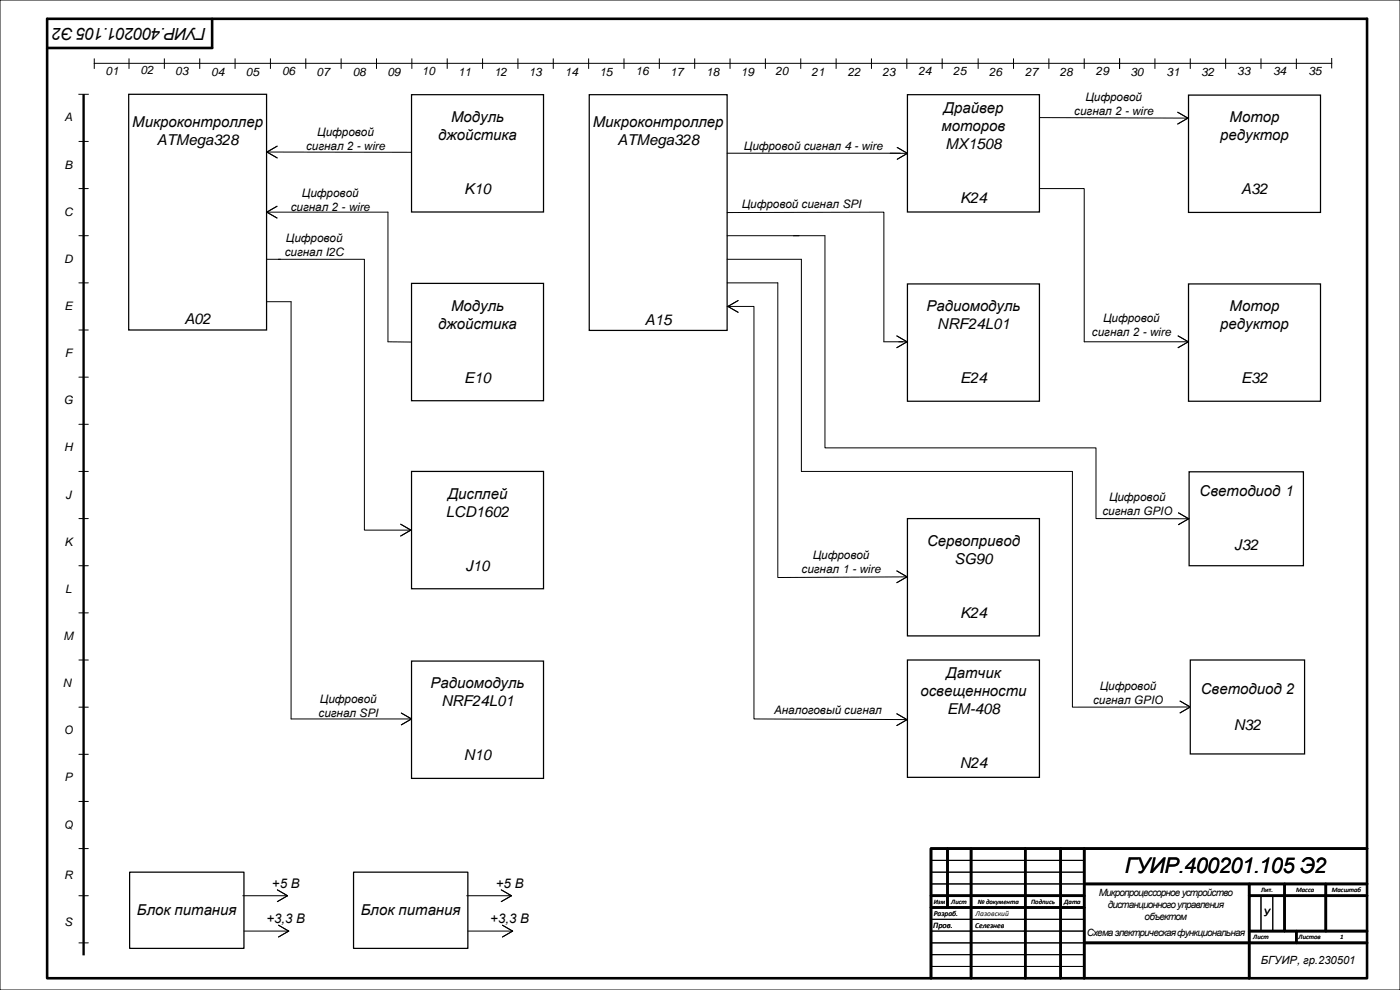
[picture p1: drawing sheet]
<svg xmlns="http://www.w3.org/2000/svg" width="594mm" height="420mm" viewBox="0 0 594 420" stroke-linecap="round" stroke-linejoin="round" font-family="sans-serif">
<path d="M0 0h594v420h-594zM395 365h65M395 370h65M395 375h65M395 390h65M395 395h65M395 400h65.1M535 380v15M540 380v15M395 405h65M395 410h65" fill="none" stroke="#000" stroke-width=".42"/>
<g fill="none" stroke="#000" stroke-width="1.1">
<path d="M20 8h560v407h-560zM90 8v12.4h-70M402 360v25M412 360v55M435 360v55M450 360v55M460 360v55M580 360h-185v55M460 375h120M530 375v40M545 375v20M562.5 375v20"/>
<path d="M395 380h65M395 385h65M460.1 400h119.9M530 380h50M530 395h50M550 395v5"/>
</g>
<path d="M54.6 40h58.5v100h-58.5z" fill-rule="evenodd" fill="#fff"/>
<path d="M54.6 40h58.5v100h-58.5z" fill="none" stroke="#000" stroke-width=".53"/>
<path d="M35.5 40.4v364.4" fill="none" stroke="#000" stroke-width="1"/>
<g fill="none" stroke="#000" stroke-width=".42">
<path d="M40 26.9h525M40 25v4M54.7 25v4M69.7 25v4M84.7 25v4M99.7 25v4M114.7 25v4M129.7 25v4M144.7 25v4M159.7 25v4M174.7 25v4M189.7 25v4"/>
<path d="M204.7 25v4M219.7 25v4M234.7 25v4M249.7 25v4M264.7 25v4M279.7 25v4M294.7 25v4M309.7 25v4M324.7 25v4M339.7 25v4M354.7 25v4M369.7 25v4"/>
<path d="M384.7 25v4M399.7 25v4M415 25v4M430 25v4M445 25v4M460 25v4M475 25v4M490 25v4M505 25v4M520 25v4M535 25v4M550 25.1v4"/>
<path d="M565 24.8v4M33.5 40h4M33.5 60h4M33.5 80h4M33.5 100h4M33.5 140h4M33.5 120h4M33.5 160h4M33.5 180h4M33.5 220h4M33.5 200h4M33.5 240h4"/>
<path d="M33.5 260h4M33.5 280h4M33.5 300h4M33.5 320h4M33.5 340h4M33.5 360h4M33.5 380h4M33.5 400h4"/>
</g>
<path d="M174.6 200h56v49.8h-56z" fill-rule="evenodd" fill="#fff"/>
<path d="M174.6 200h56v49.8h-56z" fill="none" stroke="#000" stroke-width=".53"/>
<path d="M385 40.2h56v49.7h-56z" fill-rule="evenodd" fill="#fff"/>
<path d="M385 40.2h56v49.7h-56z" fill="none" stroke="#000" stroke-width=".53"/>
<path d="M174.6 280.5h56v49.7h-56z" fill-rule="evenodd" fill="#fff"/>
<path d="M174.6 280.5h56v49.7h-56z" fill="none" stroke="#000" stroke-width=".53"/>
<path d="M385 120.4h56v49.8h-56z" fill-rule="evenodd" fill="#fff"/>
<path d="M385 120.4h56v49.8h-56z" fill="none" stroke="#000" stroke-width=".53"/>
<path d="M174.6 40.2h56v49.7h-56z" fill-rule="evenodd" fill="#fff"/>
<path d="M174.6 40.2h56v49.7h-56z" fill="none" stroke="#000" stroke-width=".53"/>
<path d="M174.6 120.2h56v49.8h-56z" fill-rule="evenodd" fill="#fff"/>
<path d="M174.6 120.2h56v49.8h-56z" fill="none" stroke="#000" stroke-width=".53"/>
<path d="M504.2 120.4h56v49.8h-56z" fill-rule="evenodd" fill="#fff"/>
<path d="M504.2 120.4h56v49.8h-56z" fill="none" stroke="#000" stroke-width=".53"/>
<path d="M504.2 40.3h56v49.8h-56z" fill-rule="evenodd" fill="#fff"/>
<path d="M504.2 40.3h56v49.8h-56z" fill="none" stroke="#000" stroke-width=".53"/>
<path d="M150 370h48.5v32.3h-48.5z" fill-rule="evenodd" fill="#fff"/>
<path d="M150 370h48.5v32.3h-48.5z" fill="none" stroke="#000" stroke-width=".53"/>
<path d="M113.3 64.5l61.3 .1M113.1 90h51.5v55M117.5 87.5l-4.3 2.5 4.3 2.5" fill="none" stroke="#000" stroke-width=".42"/>
<path d="M250 40.2h58.5v100h-58.5z" fill-rule="evenodd" fill="#fff"/>
<path d="M250 40.2h58.5v100h-58.5z" fill="none" stroke="#000" stroke-width=".53"/>
<g fill="none" stroke="#000" stroke-width=".42">
<path d="M441 49.9l63.2 .2M117.6 62l-4.3 2.5 4.3 2.5M308.5 65h73.5M377.6 65l7.4 .1M308.5 90.2l66.5-.2v55h10M308.5 100h41.5M118.1 110h36.5v114.9h20M308.5 110h31.5v90h115M113.1 128h10.4v177h51.1M308.5 120h21.5v125l57-.3M308.5 130h1.2M309 130h10.9v175l81.9 .3"/>
<path d="M164.6 145l10 .1M460 145h44.2M170.3 302.5l4.3 2.5M174.6 305l-4.3 2.5"/>
</g>
<path d="M385 280h56v49.8h-56z" fill-rule="evenodd" fill="#fff"/>
<path d="M385 280h56v49.8h-56z" fill="none" stroke="#000" stroke-width=".53"/>
<path d="M499.7 47.6l4.3 2.5-4.3 2.5M380.7 62.6l4.3 2.5-4.3 2.5M113.1 110h5.9M313.2 127.5l-4.4 2.5 4.4 2.5M380.5 142.5l4.3 2.5-4.3 2.5M499.8 142.5l4.4 2.5-4.4 2.5M170 222.4l4.3 2.5-4.3 2.5M380.5 242.2l4.3 2.5-4.3 2.5" fill="none" stroke="#000" stroke-width=".42"/>
<path d="M385 220h56v49.8h-56z" fill-rule="evenodd" fill="#fff"/>
<path d="M385 220h56v49.8h-56z" fill="none" stroke="#000" stroke-width=".53"/>
<path d="M380.5 302.8l4.3 2.5-4.3 2.5" fill="none" stroke="#000" stroke-width=".42"/>
<path d="M504.5 200.1h48.5v39.9h-48.5z" fill-rule="evenodd" fill="#fff"/>
<path d="M504.5 200.1h48.5v39.9h-48.5z" fill="none" stroke="#000" stroke-width=".53"/>
<path d="M350 100v90h115v30l39.5 .1M455 200v100l50.7-.1M500 217.6l4.3 2.5-4.3 2.5M500.7 297.4l4.3 2.5-4.3 2.5" fill="none" stroke="#000" stroke-width=".42"/>
<path d="M505 280h48.5v39.8h-48.5z" fill-rule="evenodd" fill="#fff"/>
<path d="M505 280h48.5v39.8h-48.5z" fill="none" stroke="#000" stroke-width=".53"/>
<path d="M212.7 377.5l4.3 2.5M198 380h19M198.5 395h19M213.2 392.5l4.3 2.5M217 380l-4.3 2.5M217.5 395l-4.3 2.5" fill="none" stroke="#000" stroke-width=".42"/>
<path d="M55 370h48.5v32.3h-48.5z" fill-rule="evenodd" fill="#fff"/>
<path d="M55 370h48.5v32.3h-48.5z" fill="none" stroke="#000" stroke-width=".53"/>
<path d="M441 80h19v65M117.7 377.5l4.3 2.5M103 380h19M103.5 395h19M118.2 392.5l4.3 2.5M122 380l-4.3 2.5M122.5 395l-4.3 2.5" fill="none" stroke="#000" stroke-width=".42"/>
<text font-size="9.2" x="477.2" y="370.3">ГУИР.400201.105 Э2</text>
<text font-size="7.1" x="87.5" y="11.7" transform="rotate(-180 87.5 11.7)">ГУИР.400201.105 Э2</text>
<text font-size="6.4" x="400.3" y="47.9">Драйвер</text>
<g font-size="6.3">
<text x="56.1" y="53.8">Микроконтроллер</text>
<text x="191.4" y="51.7">Модуль</text>
<text x="251.5" y="54">Микроконтроллер</text>
<text x="521.7" y="51.9">Мотор</text>
<text x="185.9" y="59.4">джойстика</text>
<text x="399.5" y="55.5">моторов</text>
<text x="517.7" y="59.5">редуктор</text>
<text x="66.6" y="61.4">ATMega328</text>
<text x="262" y="61.6">ATMega328</text>
<text x="401.2" y="63.2">MX1508</text>
<text x="197" y="82.2">K10</text>
<text x="526.6" y="82.4">A32</text>
<text x="407.4" y="86">K24</text>
<text x="191.4" y="131.8">Модуль</text>
<text x="78.2" y="137.6">A02</text>
<text x="273.6" y="137.8">A15</text>
<text x="393.1" y="132">Радиомодуль</text>
<text x="521.7" y="132">Мотор</text>
<text x="185.9" y="139.4">джойстика</text>
<text x="397.7" y="139.6">NRF24L01</text>
<text x="517.7" y="139.6">редуктор</text>
<text x="197" y="162.3">E10</text>
<text x="407.4" y="162.5">E24</text>
<text x="526.6" y="162.5">E32</text>
<text x="190" y="211.6">Дисплей</text>
<text x="509" y="210.6">Светодиод 1</text>
<text x="189.2" y="219.2">LCD1602</text>
<text x="393.3" y="231.6">Сервопривод</text>
<text x="523.7" y="233.4">J32</text>
<text x="404.9" y="239.2">SG90</text>
<text x="197.5" y="242.1">J10</text>
<text x="407.4" y="262.1">K24</text>
<text x="401.5" y="287.8">Датчик</text>
<text x="182.7" y="292">Радиомодуль</text>
<text x="187.3" y="299.7">NRF24L01</text>
<text x="390.5" y="295.4">освещенности</text>
<text x="509.5" y="294.2">Светодиод 2</text>
<text x="401.9" y="303">EM-408</text>
<text x="523.5" y="309.5">N32</text>
<text x="196.8" y="322.5">N10</text>
<text x="407.2" y="325.9">N24</text>
<text x="58.1" y="388.1">Блок питания</text>
<text x="153.1" y="388.1">Блок питания</text>
</g>
<g font-size="5.6">
<text x="115.4" y="376.7">+5 В</text>
<text x="210.4" y="376.7">+5 В</text>
<text x="113" y="391.4">+3,3 В</text>
<text x="208" y="391.4">+3,3 В</text>
</g>
<g font-size="5">
<text x="44.8" y="31.9">01</text>
<text x="59.6" y="31.5">02</text>
<text x="74.3" y="31.7">03</text>
<text x="89.7" y="32.1">04</text>
<text x="104.3" y="32.1">05</text>
<text x="119.7" y="31.9">06</text>
<text x="134.3" y="32.1">07</text>
<text x="149.7" y="32.1">08</text>
<text x="164.3" y="32.1">09</text>
<text x="179" y="31.9">10</text>
<text x="194.4" y="32.1">11</text>
<text x="209.7" y="32.1">12</text>
<text x="224.3" y="32.1">13</text>
<text x="239.7" y="32.1">14</text>
<text x="254.4" y="32.1">15</text>
<text x="269.7" y="31.9">16</text>
<text x="284.4" y="32.1">17</text>
<text x="299.7" y="32.1">18</text>
<text x="314.4" y="32.1">19</text>
<text x="329" y="31.9">20</text>
<text x="344.4" y="32.1">21</text>
<text x="359.7" y="32.1">22</text>
<text x="374.4" y="32.1">23</text>
<text x="389.7" y="31.8">24</text>
<text x="404.4" y="31.9">25</text>
<text x="419.6" y="32.1">26</text>
<text x="434.9" y="32.1">27</text>
<text x="449.6" y="32.1">28</text>
<text x="464.9" y="31.8">29</text>
<text x="479.6" y="32.1">30</text>
<text x="494.9" y="32.1">31</text>
<text x="509.6" y="32.1">32</text>
<text x="525" y="31.8">33</text>
<text x="540.1" y="31.8">34</text>
<text x="555.1" y="31.8">35</text>
<text x="460.5" y="42.9">Цифровой</text>
<text x="27.3" y="51.5">A</text>
<text x="455.8" y="48.8">сигнал 2 - wire</text>
<text x="134.6" y="57.6">Цифровой</text>
<text x="129.9" y="63.6">сигнал 2 - wire</text>
<text x="315.6" y="63.5">Цифровой сигнал 4 - wire</text>
<text x="27.3" y="71.5">B</text>
<text x="128.1" y="83.5">Цифровой</text>
<text x="123.4" y="89.5">сигнал 2 - wire</text>
<text x="314.7" y="88.4">Цифровой сигнал SPI</text>
<text x="27.2" y="91.5">C</text>
<text x="121.3" y="102.6">Цифровой</text>
<text x="27.2" y="111.5">D</text>
<text x="120.8" y="108.6">сигнал I2C</text>
<text x="27.3" y="131.5">E</text>
<text x="468" y="136.5">Цифровой</text>
<text x="463.3" y="142.5">сигнал 2 - wire</text>
<text x="27.5" y="151.5">F</text>
<text x="27.1" y="171.5">G</text>
<text x="27.2" y="191.5">H</text>
<text x="27.7" y="211.5">J</text>
<text x="470.5" y="212.5">Цифровой</text>
<text x="467.7" y="218.5">сигнал GPIO</text>
<text x="27.3" y="231.5">K</text>
<text x="344.8" y="237.1">Цифровой</text>
<text x="340.1" y="243">сигнал 1 - wire</text>
<text x="27.6" y="251.5">L</text>
<text x="26.9" y="271.5">M</text>
<text x="26.7" y="291.5">N</text>
<text x="466.6" y="292.6">Цифровой</text>
<text x="135.8" y="298.1">Цифровой</text>
<text x="463.8" y="298.5">сигнал GPIO</text>
<text x="135.2" y="304">сигнал SPI</text>
<text x="328.4" y="302.9">Аналоговый сигнал</text>
<text x="27.1" y="311.5">O</text>
<text x="27.3" y="331.5">P</text>
<text x="27.1" y="351.5">Q</text>
<text x="27.2" y="373">R</text>
<text x="536.2" y="388.5">У</text>
<text x="27.3" y="393">S</text>
</g>
<text font-size="4.8" x="534.9" y="409">БГУИР, гр.230501</text>
<g font-size="4.2">
<text x="466.1" y="379.9">Микропроцессорное устройство</text>
<text x="470" y="385">дистанционного управления</text>
<text x="485.6" y="390.1">объектом</text>
<text x="461.1" y="397.1">Схема электрическая функциональная</text>
</g>
<text font-size="3.5" x="395.9" y="393.6">Пров.</text>
<g font-size="3.2">
<text x="396.1" y="388.5">Разраб.</text>
<text x="413.9" y="388.5">Лазовский</text>
<text x="413.8" y="393.5">Селезнев</text>
</g>
<g font-size="2.8">
<text x="396.1" y="383.4">Изм</text>
<text x="403.6" y="383.4">Лист</text>
<text x="414.8" y="383.4">№ документа</text>
<text x="437.5" y="383.4">Подпись</text>
<text x="451.6" y="383.4">Дата</text>
<text x="535" y="378.4">Лит.</text>
<text x="550" y="378.4">Масса</text>
<text x="565.1" y="378.4">Масштаб</text>
<text x="531.7" y="398.4">Лист</text>
<text x="551" y="398.4">Листов</text>
<text x="568.6" y="398.4">1</text>
</g>
</svg>
